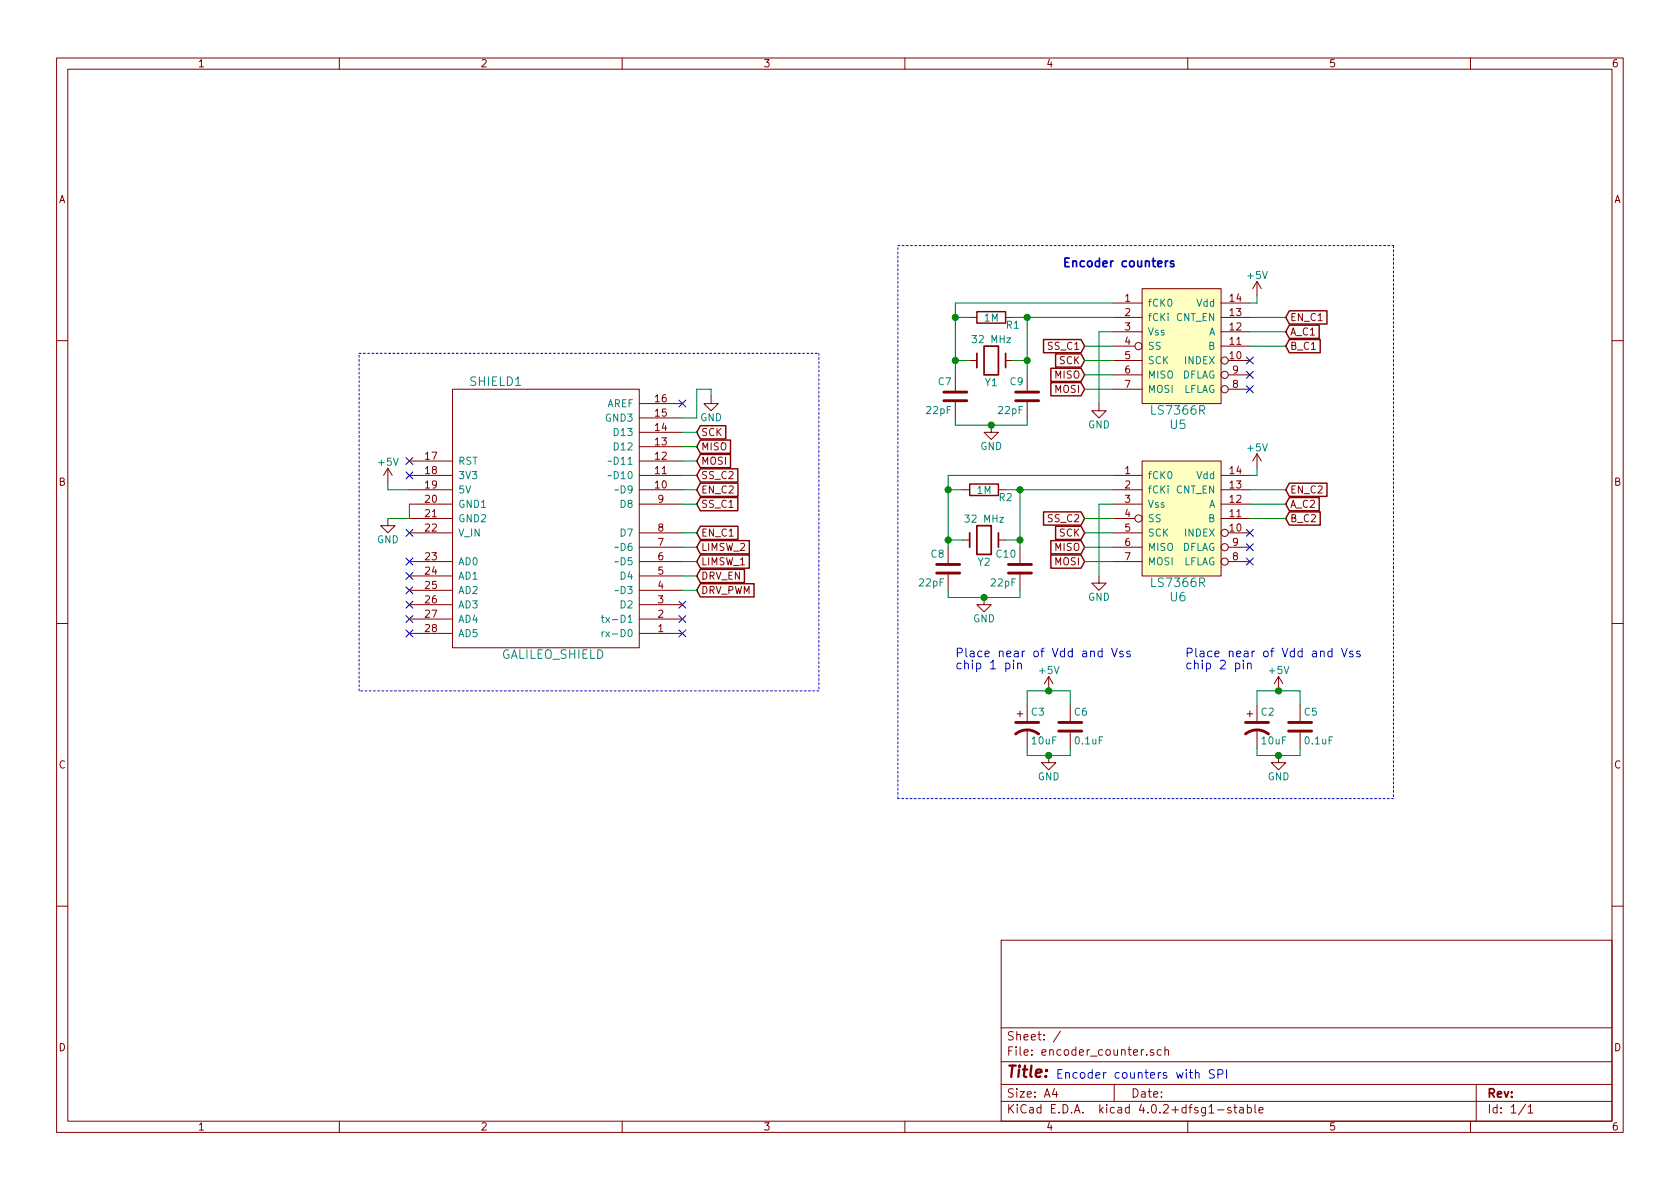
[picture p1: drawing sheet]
EESchema Schematic File Version 2
LIBS:power
LIBS:device
LIBS:transistors
LIBS:conn
LIBS:linear
LIBS:regul
LIBS:74xx
LIBS:cmos4000
LIBS:adc-dac
LIBS:memory
LIBS:xilinx
LIBS:microcontrollers
LIBS:dsp
LIBS:microchip
LIBS:analog_switches
LIBS:motorola
LIBS:texas
LIBS:intel
LIBS:audio
LIBS:interface
LIBS:digital-audio
LIBS:philips
LIBS:display
LIBS:cypress
LIBS:siliconi
LIBS:opto
LIBS:atmel
LIBS:contrib
LIBS:valves
LIBS:Quanser_2DSFJ
LIBS:arduino_shields
LIBS:encoder_counter-cache
EELAYER 25 0
EELAYER END
$Descr A4 11693 8268
encoding utf-8
Sheet 1 1
Title ""
Date ""
Rev ""
Comp ""
Comment1 ""
Comment2 ""
Comment3 ""
Comment4 ""
$EndDescr
$Comp
L LS7366R U5
U 1 1
P 8200 2950
F 0 "U5" H 8200 2950 60  0000 C CNN
F 1 "LS7366R" H 8200 3050 60  0000 C CNN
F 2 "Maplex_Misc:DIP-14_W15.24mm_Socket_Header" H 8200 2950 60  0001 C CNN
F 3 "" H 8200 2950 60  0000 C CNN
	1    8200 2950
	1    0    0    -1  
$EndComp
$Comp
L Crystal Y1
U 1 1
P 6900 2500
F 0 "Y1" H 6900 2650 50  0000 C CNN
F 1 "32 MHz" H 6900 2350 50  0000 C CNN
F 2 "Maplex_Misc:Crystal_HC18-U_Vertical" H 6900 2500 50  0001 C CNN
F 3 "" H 6900 2500 50  0000 C CNN
	1    6900 2500
	1    0    0    1   
$EndComp
$Comp
L C C9
U 1 1
P 7150 2750
F 0 "C9" H 7175 2850 50  0000 L CNN
F 1 "22pF" H 7175 2650 50  0000 L CNN
F 2 "Maplex_Misc:C_Disc_D3.4mm_W2.1mm_P2.50mm" H 7188 2600 50  0001 C CNN
F 3 "" H 7150 2750 50  0000 C CNN
	1    7150 2750
	-1   0    0    -1  
$EndComp
$Comp
L C C7
U 1 1
P 6650 2750
F 0 "C7" H 6675 2850 50  0000 L CNN
F 1 "22pF" H 6675 2650 50  0000 L CNN
F 2 "Maplex_Misc:C_Disc_D3.4mm_W2.1mm_P2.50mm" H 6688 2600 50  0001 C CNN
F 3 "" H 6650 2750 50  0000 C CNN
	1    6650 2750
	-1   0    0    -1  
$EndComp
Text GLabel 7550 2400 0    50   Input ~ 0
SS_C1
Text GLabel 7550 2600 0    50   Input ~ 0
MISO
Text GLabel 7550 2700 0    50   Input ~ 0
MOSI
Text GLabel 7550 2500 0    50   Input ~ 0
SCK
NoConn ~ 8700 2600
NoConn ~ 8700 2700
$Comp
L LS7366R U6
U 1 1
P 8200 4150
F 0 "U6" H 8200 4150 60  0000 C CNN
F 1 "LS7366R" H 8200 4250 60  0000 C CNN
F 2 "Maplex_Misc:DIP-14_W15.24mm_Socket_Header" H 8200 4150 60  0001 C CNN
F 3 "" H 8200 4150 60  0000 C CNN
	1    8200 4150
	1    0    0    -1  
$EndComp
$Comp
L Crystal Y2
U 1 1
P 6850 3750
F 0 "Y2" H 6850 3900 50  0000 C CNN
F 1 "32 MHz" H 6850 3600 50  0000 C CNN
F 2 "Maplex_Misc:Crystal_HC18-U_Vertical" H 6850 3750 50  0001 C CNN
F 3 "" H 6850 3750 50  0000 C CNN
	1    6850 3750
	1    0    0    1   
$EndComp
$Comp
L C C10
U 1 1
P 7100 3950
F 0 "C10" H 7125 4050 50  0000 L CNN
F 1 "22pF" H 7125 3850 50  0000 L CNN
F 2 "Maplex_Misc:C_Disc_D3.4mm_W2.1mm_P2.50mm" H 7138 3800 50  0001 C CNN
F 3 "" H 7100 3950 50  0000 C CNN
	1    7100 3950
	-1   0    0    -1  
$EndComp
$Comp
L C C8
U 1 1
P 6600 3950
F 0 "C8" H 6625 4050 50  0000 L CNN
F 1 "22pF" H 6625 3850 50  0000 L CNN
F 2 "Maplex_Misc:C_Disc_D3.4mm_W2.1mm_P2.50mm" H 6638 3800 50  0001 C CNN
F 3 "" H 6600 3950 50  0000 C CNN
	1    6600 3950
	-1   0    0    -1  
$EndComp
Text GLabel 8950 3400 2    50   Input ~ 0
EN_C2
Text GLabel 8950 3500 2    50   Input ~ 0
A_C2
Text GLabel 8950 3600 2    50   Input ~ 0
B_C2
NoConn ~ 8700 3800
NoConn ~ 8700 3900
Text Notes 7400 1850 0    60   ~ 12
Encoder counters
$Comp
L R R1
U 1 1
P 6900 2200
F 0 "R1" V 6850 2350 50  0000 C CNN
F 1 "1M" V 6900 2200 50  0000 C CNN
F 2 "Maplex_Misc:Resistor_Horizontal_RM10mm_L7mm" V 6830 2200 50  0001 C CNN
F 3 "" H 6900 2200 50  0000 C CNN
	1    6900 2200
	0    1    -1   0   
$EndComp
$Comp
L R R2
U 1 1
P 6850 3400
F 0 "R2" V 6800 3550 50  0000 C CNN
F 1 "1M" V 6850 3400 50  0000 C CNN
F 2 "Maplex_Misc:Resistor_Horizontal_RM10mm_L7mm" V 6780 3400 50  0001 C CNN
F 3 "" H 6850 3400 50  0000 C CNN
	1    6850 3400
	0    1    -1   0   
$EndComp
$Comp
L C C6
U 1 1
P 7450 5050
F 0 "C6" H 7475 5150 50  0000 L CNN
F 1 "0.1uF" H 7475 4950 50  0000 L CNN
F 2 "Maplex_Misc:C_Disc_D5.0mm_W2.5mm_P2.50mm" H 7488 4900 50  0001 C CNN
F 3 "" H 7450 5050 50  0000 C CNN
	1    7450 5050
	1    0    0    -1  
$EndComp
$Comp
L CP1 C3
U 1 1
P 7150 5050
F 0 "C3" H 7175 5150 50  0000 L CNN
F 1 "10uF" H 7175 4950 50  0000 L CNN
F 2 "Maplex_Misc:CP_Radial_D6.3mm_P2.50mm" H 7150 5050 50  0001 C CNN
F 3 "" H 7150 5050 50  0000 C CNN
	1    7150 5050
	1    0    0    -1  
$EndComp
$Comp
L C C5
U 1 1
P 9050 5050
F 0 "C5" H 9075 5150 50  0000 L CNN
F 1 "0.1uF" H 9075 4950 50  0000 L CNN
F 2 "Maplex_Misc:C_Disc_D5.0mm_W2.5mm_P2.50mm" H 9088 4900 50  0001 C CNN
F 3 "" H 9050 5050 50  0000 C CNN
	1    9050 5050
	1    0    0    -1  
$EndComp
$Comp
L CP1 C2
U 1 1
P 8750 5050
F 0 "C2" H 8775 5150 50  0000 L CNN
F 1 "10uF" H 8775 4950 50  0000 L CNN
F 2 "Maplex_Misc:CP_Radial_D6.3mm_P2.50mm" H 8750 5050 50  0001 C CNN
F 3 "" H 8750 5050 50  0000 C CNN
	1    8750 5050
	1    0    0    -1  
$EndComp
Text Notes 6650 4650 0    60   ~ 0
Place near of Vdd and Vss\nchip 1 pin
Text Notes 8250 4650 0    60   ~ 0
Place near of Vdd and Vss\nchip 2 pin
Text Notes 7350 7500 0    60   ~ 0
Encoder counters with SPI
Text GLabel 4850 3100 2    50   Input ~ 0
MISO
Text GLabel 4850 3200 2    50   Input ~ 0
MOSI
Text GLabel 4850 3000 2    50   Input ~ 0
SCK
Text GLabel 4850 3800 2    50   Input ~ 0
LIMSW_2
Text GLabel 4850 3900 2    50   Input ~ 0
LIMSW_1
Text GLabel 4850 3400 2    50   Input ~ 0
EN_C2
Text GLabel 4850 3700 2    50   Input ~ 0
EN_C1
Text GLabel 4850 3300 2    50   Input ~ 0
SS_C2
Text GLabel 4850 3500 2    50   Input ~ 0
SS_C1
Text GLabel 4850 4000 2    50   Input ~ 0
DRV_EN
Text GLabel 4850 4100 2    50   Input ~ 0
DRV_PWM
$Comp
L +5V #PWR01
U 1 1
P 2700 3350
F 0 "#PWR01" H 2700 3200 50  0001 C CNN
F 1 "+5V" H 2700 3490 50  0000 C CNN
F 2 "" H 2700 3350 50  0000 C CNN
F 3 "" H 2700 3350 50  0000 C CNN
	1    2700 3350
	1    0    0    -1  
$EndComp
$Comp
L GND #PWR02
U 1 1
P 4950 2750
F 0 "#PWR02" H 4950 2500 50  0001 C CNN
F 1 "GND" H 4950 2600 50  0000 C CNN
F 2 "" H 4950 2750 50  0000 C CNN
F 3 "" H 4950 2750 50  0000 C CNN
	1    4950 2750
	1    0    0    -1  
$EndComp
$Comp
L GND #PWR03
U 1 1
P 2700 3600
F 0 "#PWR03" H 2700 3350 50  0001 C CNN
F 1 "GND" H 2700 3450 50  0000 C CNN
F 2 "" H 2700 3600 50  0000 C CNN
F 3 "" H 2700 3600 50  0000 C CNN
	1    2700 3600
	1    0    0    -1  
$EndComp
NoConn ~ 2850 3300
NoConn ~ 2850 3200
NoConn ~ 2850 3700
NoConn ~ 2850 3900
NoConn ~ 2850 4000
NoConn ~ 2850 4100
NoConn ~ 2850 4200
NoConn ~ 2850 4300
NoConn ~ 2850 4400
NoConn ~ 4750 4200
NoConn ~ 4750 4300
NoConn ~ 4750 4400
NoConn ~ 4750 2800
$Comp
L GND #PWR04
U 1 1
P 7300 5250
F 0 "#PWR04" H 7300 5000 50  0001 C CNN
F 1 "GND" H 7300 5100 50  0000 C CNN
F 2 "" H 7300 5250 50  0000 C CNN
F 3 "" H 7300 5250 50  0000 C CNN
	1    7300 5250
	1    0    0    -1  
$EndComp
$Comp
L +5V #PWR05
U 1 1
P 7300 4800
F 0 "#PWR05" H 7300 4650 50  0001 C CNN
F 1 "+5V" H 7300 4940 50  0000 C CNN
F 2 "" H 7300 4800 50  0000 C CNN
F 3 "" H 7300 4800 50  0000 C CNN
	1    7300 4800
	1    0    0    -1  
$EndComp
$Comp
L +5V #PWR06
U 1 1
P 8900 4800
F 0 "#PWR06" H 8900 4650 50  0001 C CNN
F 1 "+5V" H 8900 4940 50  0000 C CNN
F 2 "" H 8900 4800 50  0000 C CNN
F 3 "" H 8900 4800 50  0000 C CNN
	1    8900 4800
	1    0    0    -1  
$EndComp
$Comp
L GND #PWR07
U 1 1
P 8900 5250
F 0 "#PWR07" H 8900 5000 50  0001 C CNN
F 1 "GND" H 8900 5100 50  0000 C CNN
F 2 "" H 8900 5250 50  0000 C CNN
F 3 "" H 8900 5250 50  0000 C CNN
	1    8900 5250
	1    0    0    -1  
$EndComp
Text GLabel 7550 3600 0    50   Input ~ 0
SS_C2
Text GLabel 7550 3800 0    50   Input ~ 0
MISO
Text GLabel 7550 3900 0    50   Input ~ 0
MOSI
Text GLabel 7550 3700 0    50   Input ~ 0
SCK
$Comp
L GND #PWR08
U 1 1
P 7650 4000
F 0 "#PWR08" H 7650 3750 50  0001 C CNN
F 1 "GND" H 7650 3850 50  0000 C CNN
F 2 "" H 7650 4000 50  0000 C CNN
F 3 "" H 7650 4000 50  0000 C CNN
	1    7650 4000
	1    0    0    -1  
$EndComp
$Comp
L GND #PWR09
U 1 1
P 6850 4150
F 0 "#PWR09" H 6850 3900 50  0001 C CNN
F 1 "GND" H 6850 4000 50  0000 C CNN
F 2 "" H 6850 4150 50  0000 C CNN
F 3 "" H 6850 4150 50  0000 C CNN
	1    6850 4150
	1    0    0    -1  
$EndComp
$Comp
L +5V #PWR010
U 1 1
P 8750 3250
F 0 "#PWR010" H 8750 3100 50  0001 C CNN
F 1 "+5V" H 8750 3390 50  0000 C CNN
F 2 "" H 8750 3250 50  0000 C CNN
F 3 "" H 8750 3250 50  0000 C CNN
	1    8750 3250
	1    0    0    -1  
$EndComp
$Comp
L GND #PWR011
U 1 1
P 7650 2800
F 0 "#PWR011" H 7650 2550 50  0001 C CNN
F 1 "GND" H 7650 2650 50  0000 C CNN
F 2 "" H 7650 2800 50  0000 C CNN
F 3 "" H 7650 2800 50  0000 C CNN
	1    7650 2800
	1    0    0    -1  
$EndComp
$Comp
L GND #PWR012
U 1 1
P 6900 2950
F 0 "#PWR012" H 6900 2700 50  0001 C CNN
F 1 "GND" H 6900 2800 50  0000 C CNN
F 2 "" H 6900 2950 50  0000 C CNN
F 3 "" H 6900 2950 50  0000 C CNN
	1    6900 2950
	1    0    0    -1  
$EndComp
$Comp
L +5V #PWR013
U 1 1
P 8750 2050
F 0 "#PWR013" H 8750 1900 50  0001 C CNN
F 1 "+5V" H 8750 2190 50  0000 C CNN
F 2 "" H 8750 2050 50  0000 C CNN
F 3 "" H 8750 2050 50  0000 C CNN
	1    8750 2050
	1    0    0    -1  
$EndComp
Text GLabel 8950 2200 2    50   Input ~ 0
EN_C1
Text GLabel 8950 2300 2    50   Input ~ 0
A_C1
Text GLabel 8950 2400 2    50   Input ~ 0
B_C1
NoConn ~ 8700 3700
NoConn ~ 8700 2500
$Comp
L ARDUINO_SHIELD SHIELD1
U 1 1
P 3800 3600
F 0 "SHIELD1" H 3450 4550 60  0000 C CNN
F 1 "GALILEO_SHIELD" H 3850 2650 60  0000 C CNN
F 2 "Maplex_Misc:ARDUINO_SHIELD" H 3800 3600 60  0001 C CNN
F 3 "" H 3800 3600 60  0000 C CNN
	1    3800 3600
	1    0    0    -1  
$EndComp
Wire Notes Line
	5700 2450 5700 4800
Wire Notes Line
	2500 2450 5700 2450
Wire Notes Line
	2500 4800 2500 2450
Wire Notes Line
	5700 4800 2500 4800
Wire Notes Line
	9700 5550 6250 5550
Wire Notes Line
	9700 1700 9700 5550
Wire Notes Line
	6250 1700 9700 1700
Wire Notes Line
	6250 5550 6250 1700
Wire Wire Line
	8950 2200 8700 2200
Wire Wire Line
	8750 2100 8750 2050
Wire Wire Line
	8700 2100 8750 2100
Connection ~ 6900 2950
Wire Wire Line
	6650 2950 7150 2950
Wire Wire Line
	7650 2300 7750 2300
Wire Wire Line
	7650 2300 7650 2800
Wire Wire Line
	7750 2400 7550 2400
Wire Wire Line
	7550 2500 7750 2500
Wire Wire Line
	7750 2600 7550 2600
Wire Wire Line
	7550 2700 7750 2700
Wire Wire Line
	8950 3400 8700 3400
Wire Wire Line
	8750 3300 8750 3250
Wire Wire Line
	8700 3300 8750 3300
Wire Wire Line
	6600 3300 7750 3300
Wire Wire Line
	6600 3300 6600 3800
Wire Wire Line
	7000 3400 7750 3400
Wire Wire Line
	7550 3600 7750 3600
Wire Wire Line
	7750 3700 7550 3700
Wire Wire Line
	7550 3800 7750 3800
Wire Wire Line
	7750 3900 7550 3900
Connection ~ 6850 4150
Wire Wire Line
	6600 4150 7100 4150
Connection ~ 8900 5250
Wire Wire Line
	8750 5250 9050 5250
Connection ~ 8900 4800
Wire Wire Line
	8750 4800 9050 4800
Connection ~ 7300 4800
Wire Wire Line
	7150 4800 7450 4800
Connection ~ 7300 5250
Wire Wire Line
	7150 5250 7450 5250
Wire Wire Line
	2700 3400 2850 3400
Wire Wire Line
	2700 3350 2700 3400
Wire Wire Line
	2700 3600 2850 3600
Wire Wire Line
	2850 3600 2850 3500
Wire Wire Line
	4950 2700 4950 2750
Wire Wire Line
	4850 2700 4950 2700
Wire Wire Line
	4850 2900 4850 2700
Wire Wire Line
	4750 2900 4850 2900
Wire Wire Line
	4750 4100 4850 4100
Wire Wire Line
	4850 4000 4750 4000
Wire Wire Line
	4750 3900 4850 3900
Wire Wire Line
	4850 3800 4750 3800
Wire Wire Line
	4850 3000 4750 3000
Wire Wire Line
	4750 3700 4850 3700
Wire Wire Line
	4750 3500 4850 3500
Wire Wire Line
	4750 3400 4850 3400
Wire Wire Line
	4850 3300 4750 3300
Wire Wire Line
	4850 3200 4750 3200
Wire Wire Line
	4850 3100 4750 3100
Wire Notes Line
	5800 8450 1650 8450
Wire Wire Line
	9050 4800 9050 4900
Wire Wire Line
	8750 4800 8750 4900
Wire Wire Line
	9050 5250 9050 5200
Wire Wire Line
	8750 5200 8750 5250
Wire Wire Line
	7450 4800 7450 4900
Wire Wire Line
	7150 4800 7150 4900
Wire Wire Line
	7450 5250 7450 5200
Wire Wire Line
	7150 5200 7150 5250
Connection ~ 6600 3400
Wire Wire Line
	6700 3400 6600 3400
Connection ~ 7100 3400
Connection ~ 7100 3750
Wire Wire Line
	7000 3750 7100 3750
Connection ~ 6600 3750
Wire Wire Line
	6700 3750 6600 3750
Connection ~ 7150 2500
Wire Wire Line
	7050 2500 7150 2500
Connection ~ 6650 2500
Wire Wire Line
	6750 2500 6650 2500
Connection ~ 6650 2200
Wire Wire Line
	6750 2200 6650 2200
Connection ~ 7150 2200
Wire Wire Line
	7650 3500 7750 3500
Wire Wire Line
	7650 4000 7650 3500
Wire Wire Line
	7100 3800 7100 3400
Wire Wire Line
	6600 4150 6600 4100
Wire Wire Line
	7100 4150 7100 4100
Wire Wire Line
	7050 2200 7750 2200
Wire Wire Line
	6650 2100 7750 2100
Wire Wire Line
	7150 2600 7150 2200
Wire Wire Line
	6650 2950 6650 2900
Wire Wire Line
	7150 2950 7150 2900
Wire Wire Line
	6650 2600 6650 2100
Wire Wire Line
	8700 3600 8950 3600
Wire Wire Line
	8700 3500 8950 3500
Wire Wire Line
	8700 2300 8950 2300
Wire Wire Line
	8700 2400 8950 2400
$EndSCHEMATC
